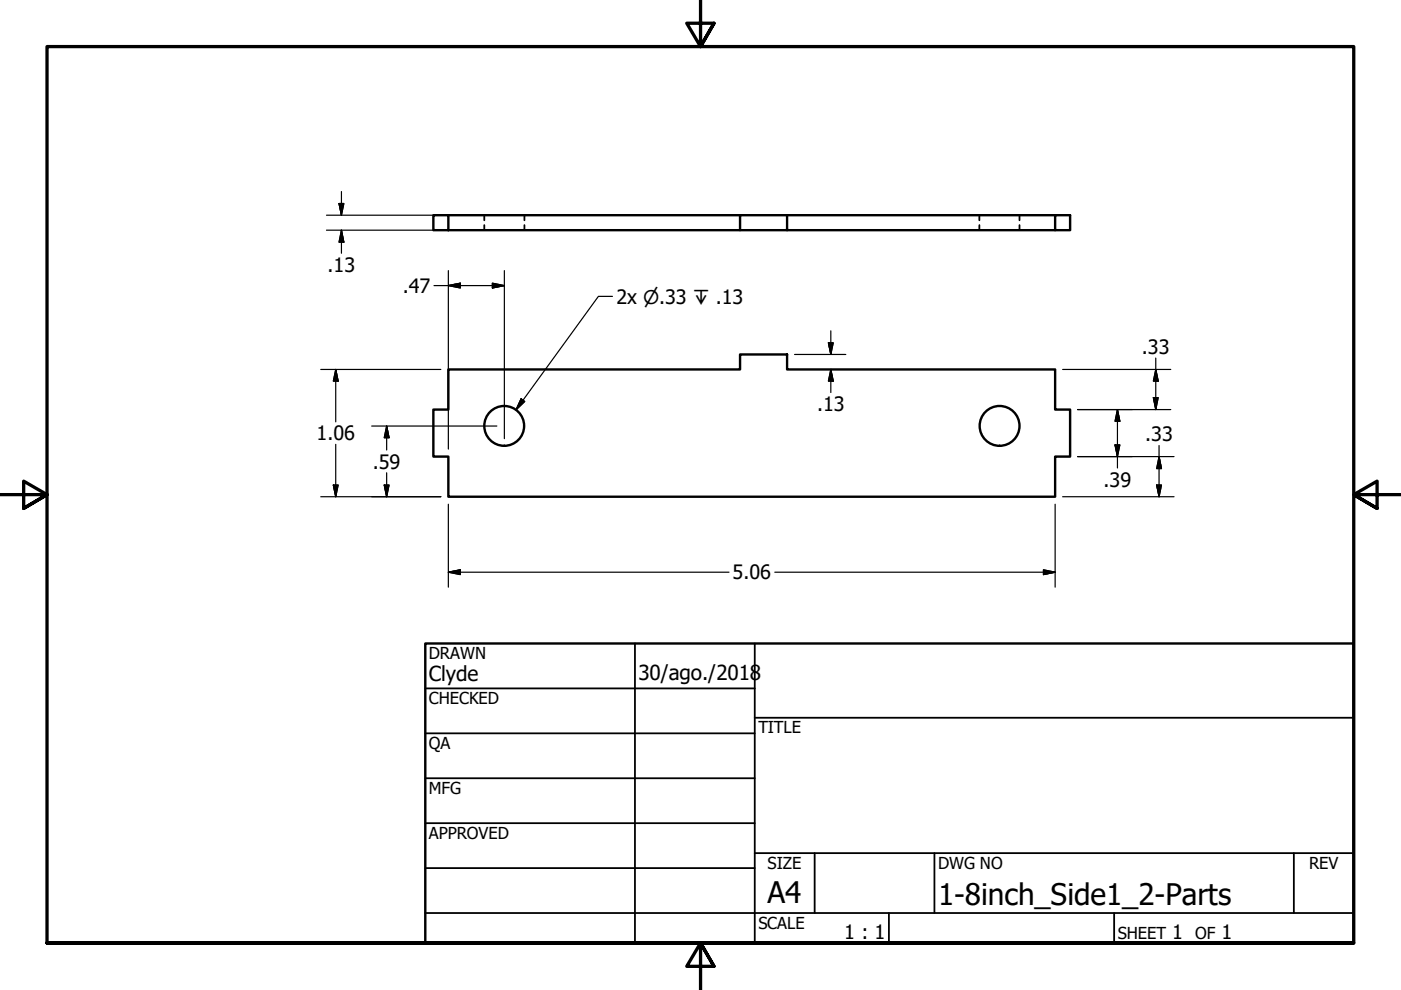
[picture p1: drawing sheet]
<svg xmlns="http://www.w3.org/2000/svg" width="297mm" height="210mm" viewBox="0 0 297 210" stroke-linecap="round" stroke-linejoin="round" font-family="sans-serif">
<!-- layer: Visible (ANSI) -->
<g fill="none" stroke="#000" stroke-width=".51">
<path d="M91.9 45.6h3.2v3.2h-3.2zM95.1 45.6h61.8M166.9 48.8h56.8v-3.2h3.2v3.2h-3.2M166.9 45.6h-10v3.2h-61.8M166.9 45.6v3.2h-10M166.9 45.6h56.8M95.1 78.3h61.8v-3.1h10v3.1h56.8v8.5h3.2v10h-3.2v8.5h-128.6v-8.5h-3.2v-10h3.2z"/>
<circle cx="106.9" cy="90.3" r="4.2"/>
<circle cx="211.9" cy="90.3" r="4.2"/>
</g>
<!-- layer: Hidden (ANSI) -->
<path d="M102.7 45.6v1.1M102.7 47.7v1.1M111.2 45.6v1.1M111.2 47.7v1.1M207.6 45.6v1.1M207.6 47.7v1.1M216.2 45.6v1.1M216.2 47.7v1.1" fill="none" stroke="#000" stroke-width=".38"/>
<!-- layer: Border (ANSI) -->
<path d="M148.5 -.1v10l-2.9-5h5.8l-2.9 5 2.9-5M0 104.9h10l-5-2.9v5.8l5-2.9-5 2.9M297 104.9h-10l5-2.9v5.8l-5-2.9 5 2.9M10 199.9v-190h277v190h-277h277M151.4 204.9l-2.9-5 2.9 5h-5.8l2.9-5v10" fill="none" stroke="#000" stroke-width=".7"/>
<!-- layer: Title (ANSI) -->
<g fill="none" stroke="#000" stroke-width=".38">
<path d="M134.6 136.4v63.5M160 136.4v63.5M90.2 146h69.8M90.2 155.5h69.8M160 152.2h127M90.2 165h69.8M90.2 174.5h69.8M90.2 193.6h196.8M90.2 184.1h69.8M160 180.9h127M172.7 180.9v12.7M188.5 193.6v6.3"/>
<path d="M198.1 180.9v12.7M236.2 193.6v6.3M274.3 180.9v12.7"/>
</g>
<path d="M90.2 136.4h196.8v63.5h-196.8z" fill="none" stroke="#000" stroke-width=".51"/>
<!-- layer: Dimension (ANSI) -->
<g fill="none" stroke="#000" stroke-width=".25">
<path d="M69.2 48.8h24.3M69.2 45.6h40.4M71.9 43.2h1l-.5 2.4zM72.4 48.8l.5 2.5h-1zM72.4 40.6v5M72.4 48.8v4.9M95.1 57.4v37.8M106.9 57.4v35.6M68 78.3h25.5M71.2 78.3l.5 2.5h-1zM71.2 78.3v11.1M92 60.6h14.9"/>
<path d="M95.1 60.6l2.5-.6v1.1zM104.4 60l2.5 .6-2.5 .5zM168.5 75.2h10.8M175.6 72.7h1.1l-.6 2.5zM176.1 78.3l.6 2.5h-1.1zM176.1 70.1v5.1M176.1 78.3v4.9M225.3 78.3h22.9M245 78.3l.6 2.5h-1.1zM245 75.9v10.9M71.2 94.2v11.1M78.8 90.3h26.5"/>
<path d="M82 90.3l.5 2.5h-1zM82 90.3v5.1M228.5 96.8h20.4M228.5 86.8h19.7M236.4 94.3h1l-.5 2.5zM236.9 86.8l.5 2.5h-1zM236.9 86.8v12.4M244.5 84.3h1.1l-.6 2.5zM245.7 96.8l.6 2.5h-1.1zM245.7 94.5v10.8M68 105.3h25.5M70.7 102.8h1l-.5 2.5z"/>
<path d="M81.5 102.8h1l-.5 2.5zM82 100.2v5.1M95.1 106.9v17.6M223.7 106.9v17.6M225.3 105.3h23.6M245.2 102.8h1.1l-.6 2.5zM95.1 121.3l2.5-.5v1zM95.1 121.3h59.5M164.3 121.3h59.4M221.2 120.8l2.5 .5-2.5 .5z"/>
</g>
<g fill="#000" stroke="#000" stroke-width=".25">
<path d="M71.9 43.2l.5 2.4zM71.9 43.2h1l-.5 2.4zM72.4 48.8l.5 2.5zM72.4 48.8l.5 2.5h-1zM95.1 60.6l2.5-.6zM95.1 60.6l2.5-.6v1.1zM104.4 61.1l2.5-.5zM104.4 60l2.5 .6-2.5 .5zM175.6 72.7l.5 2.5zM175.6 72.7h1.1l-.6 2.5zM71.2 78.3l.5 2.5zM71.2 78.3l.5 2.5h-1z"/>
<path d="M82 90.3l.5 2.5zM82 90.3l.5 2.5h-1zM176.1 78.3l.6 2.5zM176.1 78.3l.6 2.5h-1.1zM236.4 94.3l.5 2.5zM236.4 94.3h1l-.5 2.5zM236.9 86.8l.5 2.5zM236.9 86.8l.5 2.5h-1zM244.5 84.3l.5 2.5zM244.5 84.3h1.1l-.6 2.5zM245 78.3l.6 2.5zM245 78.3l.6 2.5h-1.1z"/>
<path d="M245.7 96.8l.6 2.5zM245.7 96.8l.6 2.5h-1.1zM70.7 102.8l.5 2.5zM70.7 102.8h1l-.5 2.5zM81.5 102.8l.5 2.5zM81.5 102.8h1l-.5 2.5zM245.2 102.8l.5 2.5zM245.2 102.8h1.1l-.6 2.5zM95.1 121.3l2.5-.5zM95.1 121.3l2.5-.5v1zM221.2 121.8l2.5-.5zM221.2 120.8l2.5 .5-2.5 .5z"/>
</g>
<!-- layer: Symbol (ANSI) -->
<path d="M129.9 62.8h-3l-17.5 24.1M110.5 84.6l.8 .5-1.9 1.8z" fill="none" stroke="#000" stroke-width=".25"/>
<path d="M110.5 84.6l-1.1 2.3zM110.5 84.6l.8 .5-1.9 1.8z" fill="#000" stroke="#000" stroke-width=".25"/>
<g font-size="6.3">
<text x="162.8" y="191.4">A4</text>
<text x="198.9" y="191.9">1-8inch_Side1_2-Parts</text>
</g>
<g font-size="4.4">
<text x="90.9" y="144.3">Clyde</text>
<text x="135.4" y="144.2">30/ago./2018</text>
</g>
<g font-size="4.2">
<text x="69.5" y="57.6">.13</text>
<text x="85.4" y="62.1">.47</text>
<text x="130.7" y="64.4">2x ⌀.33 ↧ .13</text>
<text x="242.1" y="75.1">.33</text>
<text x="173.2" y="87.2">.13</text>
<text x="67.1" y="93.3">1.06</text>
<text x="242.8" y="93.6">.33</text>
<text x="79.1" y="99.3">.59</text>
<text x="234" y="103.2">.39</text>
<text x="155.3" y="122.8">5.06</text>
<text x="179" y="199.2">1 : 1</text>
<text x="248.5" y="199.1">1</text>
<text x="259" y="199.1">1</text>
</g>
<g font-size="3.5">
<text x="90.9" y="139.7">DRAWN</text>
<text x="90.9" y="149.3">CHECKED</text>
<text x="160.8" y="155.5">TITLE</text>
<text x="90.9" y="158.8">QA</text>
<text x="90.9" y="168.3">MFG</text>
<text x="90.9" y="177.8">APPROVED</text>
<text x="162.8" y="184.2">SIZE</text>
<text x="198.9" y="184.2">DWG NO</text>
<text x="277.6" y="184.2">REV</text>
<text x="160.8" y="196.9">SCALE</text>
<text x="237" y="199.1">SHEET</text>
<text x="253.4" y="199.1">OF</text>
</g>
</svg>
